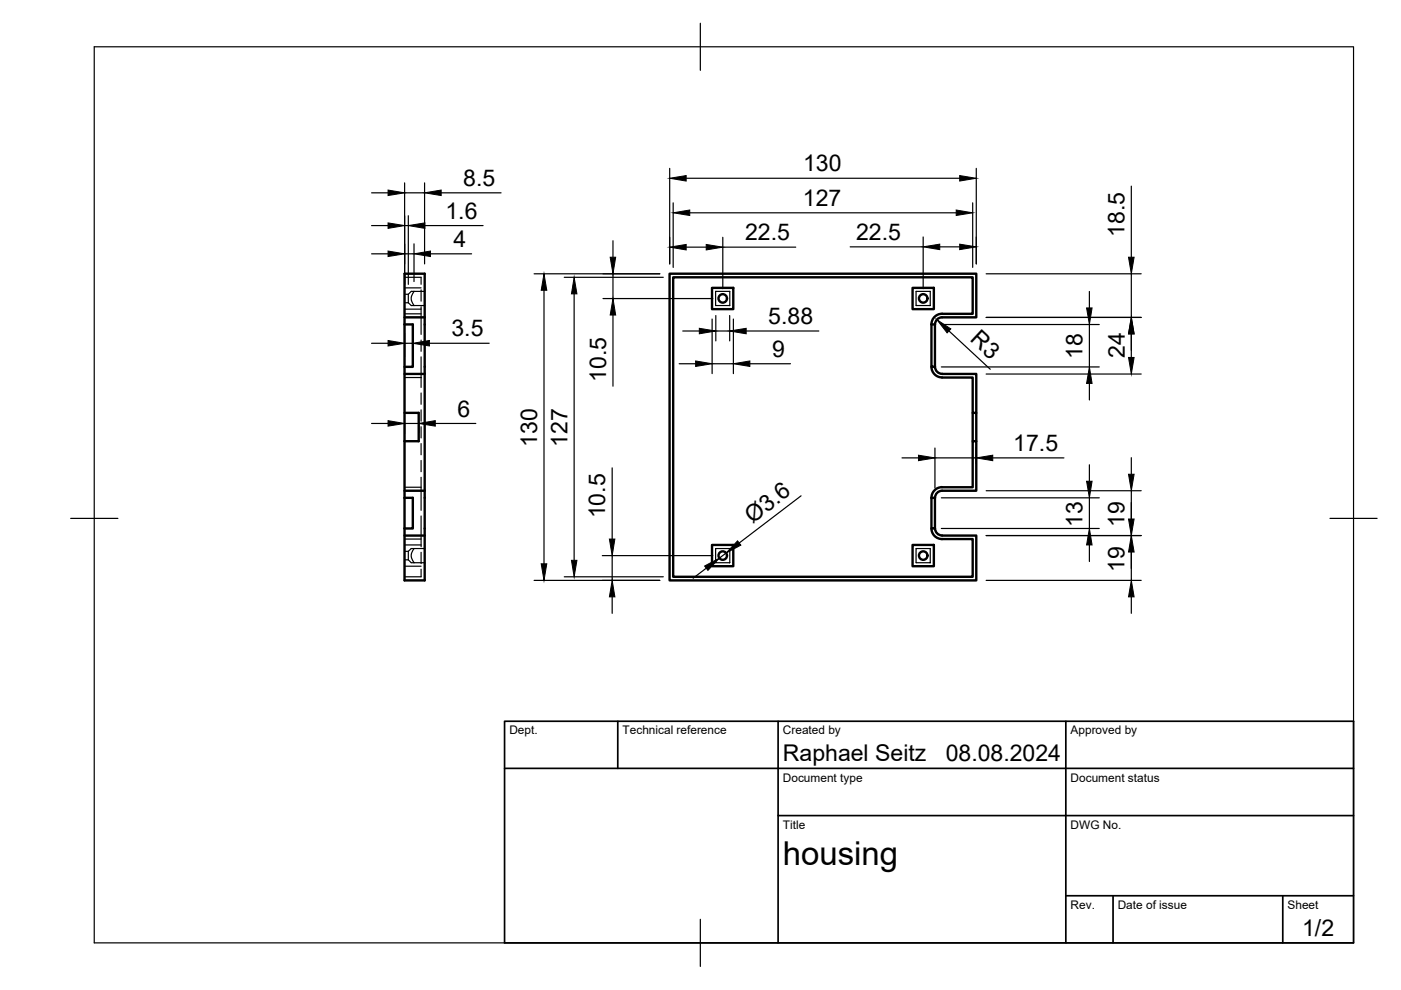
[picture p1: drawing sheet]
<svg xmlns="http://www.w3.org/2000/svg" width="297mm" height="210mm" viewBox="0 0 297 210" stroke-linecap="round" stroke-linejoin="round" font-family="sans-serif">
<!-- layer: Visible -->
<g fill="none" stroke="#000" stroke-width=".51">
<path d="M85.8 68.8h1.7v9h-1.7M85.8 68.8v24.7M85.8 68.8v-10.8h4.2v65.1h-4.2v-11.1M85.8 79.3h4.2M85.8 67.3h4.2M151 61h4.5v4.5h-4.5zM193.5 61h4.5v4.5h-4.5zM197.5 68.8v9h.7v-9M197.5 68.8a2.22 2.22 0 0 1 2.2-2.3h6.5v-7.7h-63.5v63.5h63.5v-8h-6.5a2.25 2.25 0 0 1-2.2-2.3M197.5 68.8h.7M197.5 77.8a2.25 2.25 0 0 0 2.2 2.2h6.5v7.5h.8v-8.2h-7.3M198.2 68.8a1.49 1.49 0 0 1 1.5-1.5h7.3v-9.3h-65v65.1h65v-9.5h-7.3a1.54 1.54 0 0 1-1.5-1.6"/>
<path d="M198.2 77.8a1.49 1.49 0 0 0 1.5 1.5M85.8 93.5v12.1M85.8 87.5h3v6h-3M206.2 87.5v6M207 87.5v6M85.8 105.6h1.7v6.4h-1.7M85.8 105.6v6.4M85.8 104h4.2M85.8 113.6h4.2M151 115.5h4.5v4.6h-4.5zM193.5 115.5h4.5v4.6h-4.5zM197.5 105.6v6.4h.7v-6.4"/>
<path d="M197.5 105.5a2.22 2.22 0 0 1 2.2-2.2h6.5v-9.8h.8v10.5h-7.3a1.49 1.49 0 0 0-1.5 1.5M197.5 105.6h.7"/>
<circle cx="153.2" cy="63.3" r=".9"/>
<circle cx="195.7" cy="63.3" r=".9"/>
<circle cx="153.2" cy="117.8" r=".9"/>
<circle cx="195.7" cy="117.8" r=".9"/>
</g>
<!-- layer: Hidden -->
<g fill="none" stroke="#000" stroke-width=".25">
<path d="M85.8 58.8h3.5v1.5M85.8 61h3.5M85.8 65.5h3.5M85.8 66.5h3.5M85.8 62.4h.8M85.8 64.2h.8M86.6 62.4v1.8M86.6 64.2l.6 .6h.6M87.8 61.8h-.6l-.6 .6M87.8 61.8l-.6 1.3 .1 .7 .5 1M87.8 64.8h2.2M87.8 61.8h2.2"/>
<path d="M89.3 75.7v4.3M89.3 65v5.9M89.3 61.5v2.4M89.3 72.1v2.4M151.7 64.8h.1M151.7 61.8h2.4a.39 .39 0 0 1 .5 0 .39 .39 0 0 1 .1 .5v1.9a.39 .39 0 0 1 0 .5 .39 .39 0 0 1-.5 .1h-1.9a.39 .39 0 0 1-.5 0 .39 .39 0 0 1-.1-.5zM151.7 61.8h.1M154.7 61.8h.1M154.7 64.8h.1M194.2 61.8h2.4a.39 .39 0 0 1 .5 0 .39 .39 0 0 1 .1 .5v1.9a.39 .39 0 0 1 0 .5 .39 .39 0 0 1-.5 .1h-1.9a.39 .39 0 0 1-.5 0 .39 .39 0 0 1-.1-.5zM194.2 64.8h.1M194.3 61.8h-.1"/>
<path d="M197.2 61.8h.1M197.2 64.8h.1M85.8 80h3.5M89.3 80v2.1M89.3 83.3v2.4M89.3 86.9v2.4M89.3 90.5v2.4M89.3 94.1v2.3M89.3 97.6v2.4M85.8 115.5h3.5M85.8 103.3h3.5M85.8 114.3h3.5"/>
<path d="M85.8 116.9h.8M85.8 118.7h.8M86.6 116.9v1.8M86.6 118.7l.6 .6h.6M87.8 116.3h-.6l-.6 .6M87.8 116.3l-.6 1.3 .1 .8 .5 .9M87.8 116.3h2.2M87.8 119.3h2.2M89.3 109.4v6.5M89.3 101.2v7M89.3 117.1v2.4M151.7 116.3h2.4a.39 .39 0 0 1 .5 0 .39 .39 0 0 1 .1 .5v1.9a.39 .39 0 0 1 0 .5 .39 .39 0 0 1-.5 .1h-1.9a.39 .39 0 0 1-.5 0 .39 .39 0 0 1-.1-.5z"/>
<path d="M151.7 119.3h.1M151.7 116.3h.1M154.7 116.3h.1M154.7 119.3h.1M194.2 116.3h2.4a.39 .39 0 0 1 .5 0 .39 .39 0 0 1 .1 .5v1.9a.39 .39 0 0 1 0 .5 .39 .39 0 0 1-.5 .1h-1.9a.39 .39 0 0 1-.5 0 .39 .39 0 0 1-.1-.5zM194.2 119.3h.1M194.3 116.3h-.1M197.2 116.3h.1M197.2 119.3h.1M85.8 120.1h3.5M89.3 120.7v1.6h-3.5"/>
</g>
<!-- layer: FD_Dimensions -->
<g fill="none" stroke="#000" stroke-width=".25">
<path d="M85.8 38.8v21.5M90 38.8v17.2M142 35.7v20.3M145.5 37.8h58M207 35.7v20.3M239.9 39.5v15M78.8 40.9h3.5M78.8 47.8h3.5M78.8 53.8h3.5M85.8 40.9h4.2M85.8 47.8h.8M85.8 53.8h2"/>
<path d="M86.6 45.7v14.6M87.8 51.7v8M90.1 47.8h12.3M91.3 53.8h8.7M93.5 40.9h12.7M113.2 58.1h26.7M119.6 58.8h21M130 51v3.5M130 58.1v5.2M142.7 43v13.7M145.5 52.4h4.2M146.2 45.1h56.5"/>
<path d="M153.2 50.3v10.9M153.2 52.4h15.5M180.3 52.3h15.4M195.7 50.2v11M199.2 52.3h4.3M206.2 43v13.7M209.1 58.1h32.9M239.9 58.1v9.2M78.8 72.8h3.5M85.8 70.7v5M85.8 72.8h1.7M87.5 70.7v5"/>
<path d="M91 72.8h12.7M115.3 61.5v58M121.7 62.3v56.5M127.8 63.3h23.3M130 66.8v15.1M144 77.1h3.5M144.8 70.2h3.5M151 67.6v11.6M151 77.1h4.5M151.8 66.9v5.4M151.8 70.2h2.9M154.7 66.9v5.4"/>
<path d="M155.5 67.6v11.6M158.2 70.2h15.4M159 77.1h8.6M199.6 77.8h33.5M199.6 68.8h33.5M201.2 70.2l8.8 8.1M209.1 67.3h32.9M209.1 79.3h32.9M231 61.8v3.5M231 68.8v9M239.9 70.8v5M78.8 89.8h3.5"/>
<path d="M85.8 89.7v2.2M85.8 89.8h3M88.8 89.7v2.2M92.3 89.8h8.6M129.8 99.2v15.1M191.2 97.1h3.5M198.2 95v8.5M198.2 97.1h8.8M207 95v3.2M210.5 97.1h15.1M231 81.3v3.5M231 98.5v3.5"/>
<path d="M239.9 97v3.6M127.7 117.8h23.4M129.8 117.8v5.3M153.9 117.3l-1.4 1M169.8 105.1l-13.1 10M199.6 112h33.5M199.6 105.6h33.5M209.1 113.6h32.9M209.1 104h32.9M231 105.6v6.4M231 115.5v3.6M239.9 104v19.1"/>
<path d="M113.2 123.1h26.7M119.6 122.3h21M129.8 126.5v3.5M149.7 120.5l-2.7 2.1M209.1 123.1h32.9M239.9 126.5v3.5"/>
</g>
<g fill="#000" stroke="#000" stroke-width=".21">
<path d="M142 37.8l3.5-.6v1.2zM203.5 37.2l3.5 .6-3.5 .6zM82.3 40.3l3.5 .6-3.5 .6zM82.3 47.3l3.5 .5-3.5 .6zM82.3 53.2l3.5 .6-3.5 .6zM86.6 47.8l3.5-.5v1.1zM87.8 53.8l3.5-.6v1.2zM90 40.9l3.5-.6v1.2zM129.4 54.5h1.1l-.5 3.6zM142 52.4l3.5-.6v1.2zM142.7 45.1l3.5-.6v1.2zM149.7 51.8l3.5 .6-3.5 .6z"/>
<path d="M195.7 52.3l3.5-.5v1.1zM202.7 44.5l3.5 .6-3.5 .6zM203.5 51.8l3.5 .5-3.5 .6zM239.3 54.5h1.2l-.6 3.6zM82.3 72.2l3.5 .6-3.5 .6zM87.5 72.8l3.5-.6v1.2zM115.3 58.1l.6 3.4h-1.2zM121.7 58.8l.6 3.5h-1.1zM130 63.3l.5 3.5h-1.1zM147.5 76.5l3.5 .6-3.5 .6zM148.3 69.6l3.5 .6-3.5 .6zM154.7 70.2l3.5-.6v1.2z"/>
<path d="M155.5 77.1l3.5-.6v1.2zM198.6 67.8l3 1.9-.8 .9zM230.4 65.3h1.1l-.5 3.5zM239.9 67.3l.6 3.5h-1.2zM239.3 75.8h1.2l-.6 3.5zM82.3 89.2l3.5 .6-3.5 .6zM88.8 89.8l3.5-.6v1.2zM194.7 96.5l3.5 .6-3.5 .6zM207 97.1l3.5-.6v1.2zM231 77.8l.5 3.5h-1.1zM114.7 119.5h1.2l-.6 3.6zM121.2 118.8h1.1l-.6 3.5z"/>
<path d="M129.2 114.3h1.2l-.6 3.5zM156.4 114.7l.7 .9-3.2 1.7zM231 112l.5 3.5h-1.1zM230.4 102h1.1l-.5 3.6zM239.3 110h1.2l-.6 3.6zM239.3 100.6h1.2l-.6 3.4zM239.9 113.6l.6 3.4h-1.2zM129.8 123.1l.6 3.4h-1.2zM149.4 120l3.1-1.7-2.4 2.6zM239.9 123.1l.6 3.4h-1.2z"/>
</g>
<!-- layer: BORDER -->
<path d="M20 9.9h267v190h-267zM148.5 4.9v10M15 109.9h10M282 109.9h10M148.5 194.9v10" fill="none" stroke="#000" stroke-width=".25"/>
<!-- layer: TITLEBLOCK -->
<path d="M107 152.9h180v47h-180zM131 152.9v10M165 152.9v47M226 152.9v47M107 162.9h180M165 172.9h122M226 189.9h61M236 189.9v10M272 189.9v10" fill="none" stroke="#000" stroke-width=".36"/>
<text font-size="7" x="166" y="183.4">housing</text>
<g font-size="4.9">
<text x="98.2" y="39.4">8.5</text>
<text x="170.3" y="36.3">130</text>
<text x="94.4" y="46.4">1.6</text>
<text x="170.2" y="43.7">127</text>
<text x="96.1" y="52.4">4</text>
<text x="158" y="50.9">22.5</text>
<text x="181.5" y="50.9">22.5</text>
<text x="238.4" y="50.2" transform="rotate(-90 238.4 50.2)">18.5</text>
<text x="95.7" y="71.3">3.5</text>
<text x="162.9" y="68.7">5.88</text>
<text x="163.7" y="75.7">9</text>
<text x="205.5" y="72.2" transform="rotate(43 205.5 72.2)">R3</text>
<text x="229.5" y="76.2" transform="rotate(-90 229.5 76.2)">18</text>
<text x="238.5" y="76" transform="rotate(-90 238.5 76)">24</text>
<text x="128.5" y="81" transform="rotate(-90 128.5 81)">10.5</text>
<text x="97" y="88.3">6</text>
<text x="113.9" y="94.8" transform="rotate(-90 113.9 94.8)">130</text>
<text x="120.3" y="94.8" transform="rotate(-90 120.3 94.8)">127</text>
<text x="214.8" y="95.6">17.5</text>
<text x="128.3" y="109.9" transform="rotate(-90 128.3 109.9)">10.5</text>
<text x="159.5" y="111.1" transform="rotate(-37 159.5 111.1)">Ø3.6</text>
<text x="229.5" y="111.7" transform="rotate(-90 229.5 111.7)">13</text>
<text x="238.4" y="111.7" transform="rotate(-90 238.4 111.7)">19</text>
<text x="238.4" y="121.2" transform="rotate(-90 238.4 121.2)">19</text>
<text x="166" y="161.4">Raphael Seitz</text>
<text x="200.5" y="161.4">08.08.2024</text>
<text x="276.1" y="198.6">1/2</text>
</g>
<g font-size="2.5">
<text x="108" y="155.7">Dept.</text>
<text x="132" y="155.7">Technical reference</text>
<text x="166" y="155.7">Created by</text>
<text x="227" y="155.7">Approved by</text>
<text x="166" y="165.7">Document type</text>
<text x="227" y="165.7">Document status</text>
<text x="166" y="175.7">Title</text>
<text x="227" y="175.7">DWG No.</text>
<text x="227" y="192.7">Rev.</text>
<text x="237" y="192.7">Date of issue</text>
<text x="273" y="192.7">Sheet</text>
</g>
</svg>
